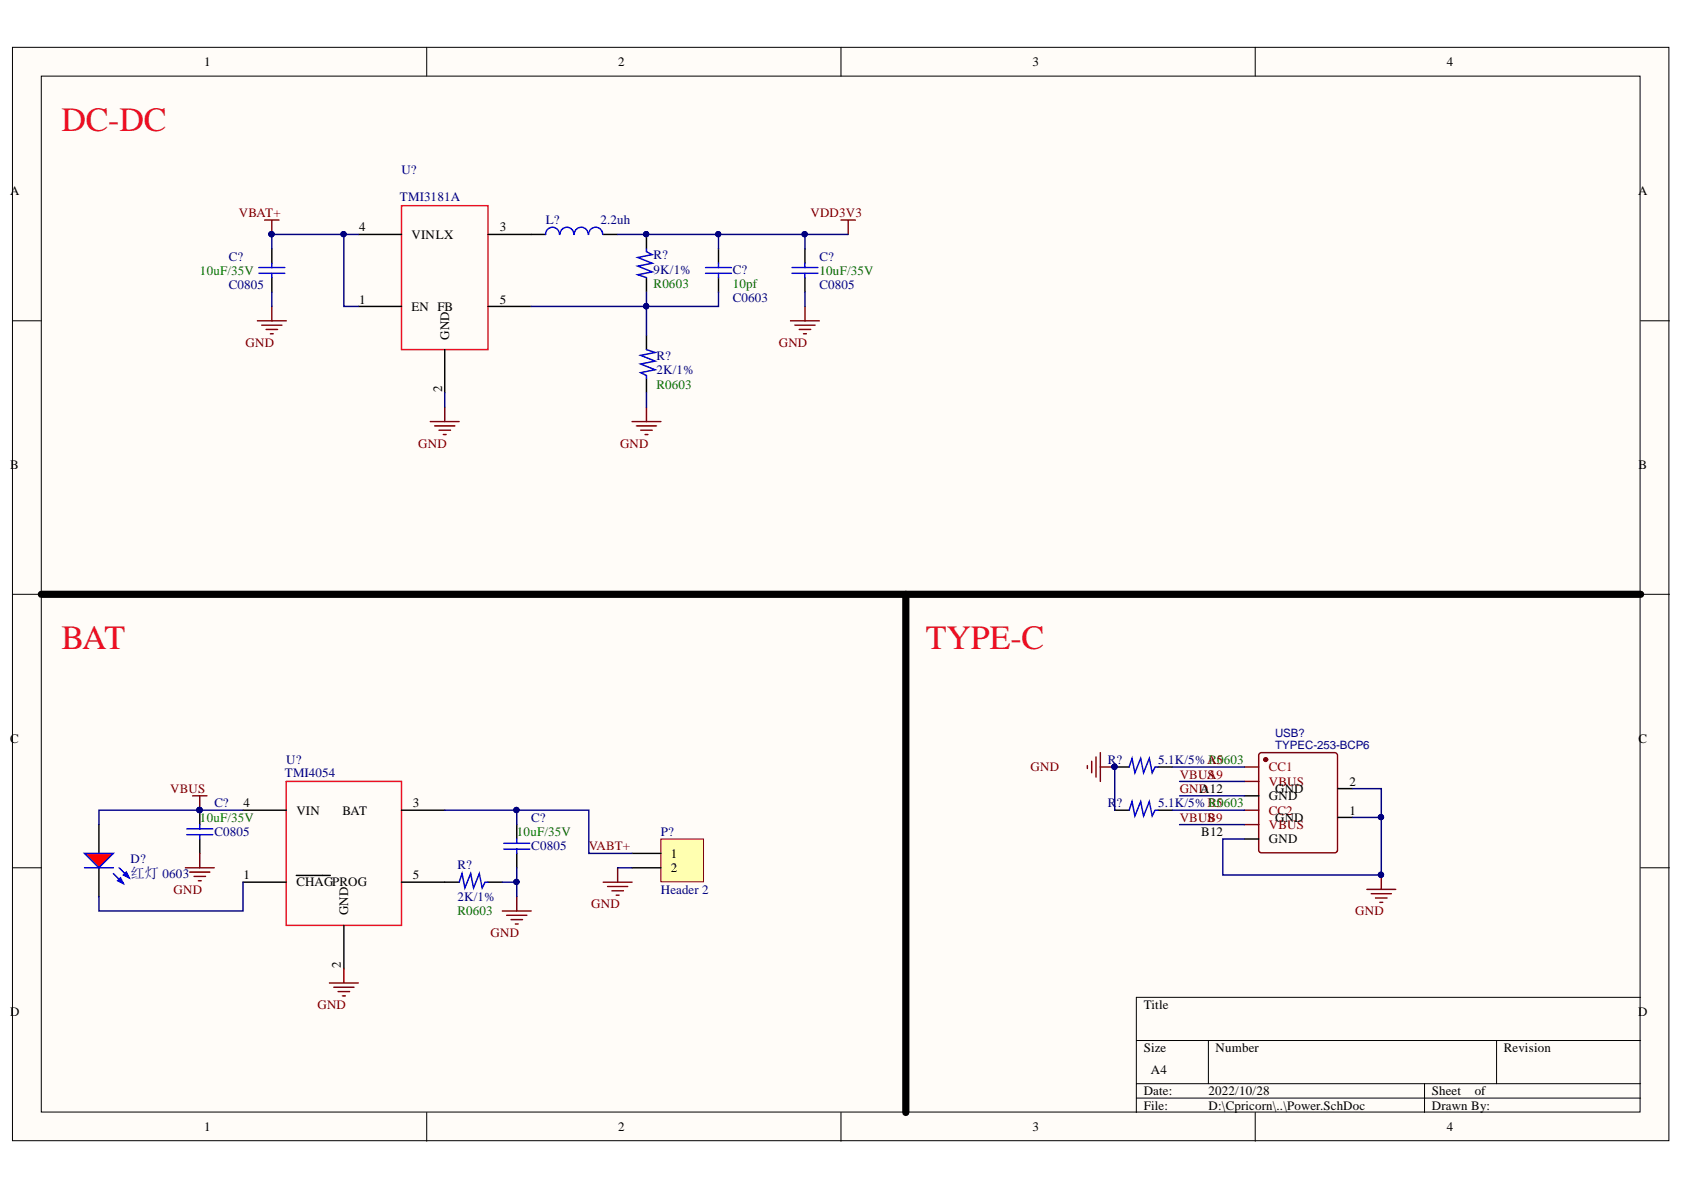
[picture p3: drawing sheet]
<svg xmlns="http://www.w3.org/2000/svg" width="297mm" height="210mm" viewBox="0 0 297 210" stroke-linecap="round" stroke-linejoin="round" font-family="sans-serif">
<g fill="#fffcf8" stroke="#000" stroke-width=".18">
<path d="M2.2 8.3h292.2v192.9h-292.2z"/>
<path d="M7.3 13.4h282v182.8h-282z"/>
</g>
<g fill="none" stroke="#000" stroke-width=".18">
<path d="M75.3 8.3v5.1M148.3 8.3v5.1M221.4 8.3v5.1M2.2 56.6h5.1M289.4 56.6h5.1M2.2 104.8h5.1M289.4 104.8h5.1M2.2 153.1h5.1M289.4 153.1h5.1M289.4 175.9h-89v20.3M75.3 196.2v5.1M148.3 196.2v5.1"/>
<path d="M200.4 183.5h89M200.4 191.2h89M200.4 193.7h89M213.1 183.5v7.7M221.4 196.2v5.1M251.3 191.2v5M264 183.5v7.7"/>
</g>
<g fill="none" stroke="#000" stroke-width=".25">
<path d="M47.9 43.9v2.5M47.9 49v2.5M63.2 41.4h7.6M63.2 54.1h7.6M86.1 41.4h10.1M86.1 54.1h7.6M106.4 41.4h2.5M114 49v2.5M114 59.1v2.6M126.7 43.9v2.5M126.7 49v2.5M142 43.9v2.5"/>
<path d="M142 49v2.5M78.4 61.7v7.6M114 66.7v2.6M17.4 145.5v5M17.4 153.1v5M35.2 148v2.5M42.9 142.9h7.6M42.9 155.6h7.6M52.3 154.4h1.3M53.7 154.4h1.5M55.3 154.4h3M70.8 142.9h7.6"/>
<path d="M70.8 155.6h7.6M60.7 163.2v7.6"/>
</g>
<g fill="none" stroke="#00f" stroke-width=".25">
<path d="M45.7 48.2h4.5M45.7 47.2h4.5M47.9 46.4v.8M47.9 48.2v.8M98.7 41.4a1.22 1.22 0 0 0-1.2-1.3 1.22 1.22 0 0 0-1.3 1.3M101.2 41.4a1.22 1.22 0 0 0-1.2-1.3 1.22 1.22 0 0 0-1.2 1.3M103.8 41.4a1.23 1.23 0 0 0-1.3-1.3 1.23 1.23 0 0 0-1.2 1.3M106.3 41.4a1.23 1.23 0 0 0-1.2-1.3 1.23 1.23 0 0 0-1.3 1.3M124.4 48.2h4.6M124.4 47.2h4.6M126.7 46.4v.8M126.7 48.2v.8"/>
<path d="M139.7 48.2h4.6M139.7 47.2h4.6M142 46.4v.8M142 48.2v.8M33 147.2h4.5M33 146.2h4.5M35.2 147.2v.8"/>
</g>
<path d="M114 43.9v.5l1 .5-2.5 .5 2.5 1-2.5 .5 2.5 1.1-2.5 .5 1.5 .5M114 61.7l1.6 .5-2.6 .5 2.6 1-2.6 .5 2.6 1-2.6 .5 1 .5v.5" fill="none" stroke="#0000bf" stroke-width=".25"/>
<path d="M70.8 36.3h15.3v25.4h-15.3zM50.5 137.8h20.3v25.4h-20.3z" fill="none" stroke="#ee0e22" stroke-width=".25"/>
<g fill="none" stroke="#800000" stroke-width=".25">
<path d="M46.7 38.8h2.5M47.9 38.8v2.6M148.3 38.8h2.6M149.6 38.8v2.6M45.4 56.6h5.1M46.2 57.4h3.5M46.9 58.1h2.1M47.7 58.9h.5M47.9 54.1v2.5M75.9 74.4h5.1M76.7 75.1h3.5M77.4 75.9h2.1"/>
<path d="M78.2 76.6h.5M78.4 71.8v2.6M111.5 74.4h5.1M112.2 75.1h3.6M113 75.9h2M113.8 76.6h.5M114 71.8v2.6M32.7 153.1h5.1M33.5 153.8h3.5M34 140.4h2.5M34.2 154.6h2.1M35 155.4h.5"/>
<path d="M35.2 140.4v2.5M35.2 150.5v2.6"/>
</g>
<circle cx="47.9" cy="41.3" r=".46" fill="#000080" stroke="#000080" stroke-width=".18"/>
<path d="M7.3 104.8h282.1" fill="none" stroke="#000" stroke-width="1.3"/>
<path d="M14.9 150.5h5.1l-2.6 2.6z" fill="#f00"/>
<path d="M14.9 150.5h5.1l-2.6 2.6zM20 154.1l1.8 1.8M21 153.1l1.8 1.7" fill="none" stroke="#00f" stroke-width=".25"/>
<path d="M20.8 155.4l.5-.6 .5 1.1z" fill="#00f"/>
<path d="M20.8 155.4l.5-.6 .5 1.1z" fill="none" stroke="#00f" stroke-width=".25"/>
<path d="M21.8 154.3l.5-.5 .5 1z" fill="#00f"/>
<path d="M14.9 153.1h5.1M21.8 154.3l.5-.5 .5 1zM88.9 149.8h4.5M88.9 148.8h4.5M91.2 148v.8M91.2 149.8v.7" fill="none" stroke="#00f" stroke-width=".25"/>
<path d="M91.2 145.5v2.5M91.2 150.5v2.6" fill="none" stroke="#000" stroke-width=".25"/>
<path d="M116.6 148h7.5v7.5h-7.5z" fill="#ffffb0" stroke="#800000" stroke-width=".18"/>
<path d="M204.3 135.3h2.5M236 139.1h2.6M78.4 155.6h2.6M86.1 155.6h2.5M111.5 150.5h5.1M111.5 153.1h5.1M196.6 142.9h2.6M204.3 142.9h2.5M219.5 140.4h2.5M219.5 148h2.5M236 144.2h2.6" fill="none" stroke="#000" stroke-width=".25"/>
<g fill="none" stroke="#800000" stroke-width=".25">
<path d="M139.4 56.6h5.1M140.2 57.4h3.6M141 58.1h2M141.7 58.9h.5M142 54.1v2.5M191.8 135v.5M192.6 134.3v2M193.3 133.5v3.6M194.1 132.8v5M194.1 135.3h2.5M91.2 158.1v2.6M106.4 155.6h5.1"/>
<path d="M107.2 156.4h3.5M107.9 157.1h2.1M108.7 157.9h.5M108.9 153.1v2.5M241.1 156.9h5.1M241.9 157.6h3.5M242.6 158.4h2.1M243.4 159.2h.5M243.6 154.3v2.6M58.1 173.4h5.1M58.9 174.1h3.5M59.6 174.9h2.1"/>
<path d="M60.4 175.7h.5M60.7 170.8v2.6M88.6 160.7h5.1M89.4 161.4h3.5M90.1 162.2h2.1M90.9 163h.5"/>
</g>
<path d="M199.2 135.3l.5-1.5 .5 2.5 1-2.5 .5 2.5 1-2.5 .5 2.5 .5-1h.6M81 155.6l.5-1.5 .5 2.5 1-2.5 .5 2.5 1-2.5 .6 2.5 .5-1h.5M199.2 142.9l.5-1.5 .5 2.5 1-2.5 .5 2.5 1-2.5 .5 2.5 .5-1h.6" fill="none" stroke="#0000bf" stroke-width=".25"/>
<path d="M219.5 135.3h2.5M219.5 137.8h2.5M222.1 133l.4-.2h12.9l.5 .2v16.9l-.2 .5h-13.2l-.4-.2zM219.5 142.9h2.5M219.5 145.5h2.5" fill="none" stroke="#800" stroke-width=".25"/>
<circle cx="223.3" cy="134" r=".34" fill="#800" stroke="#800" stroke-width=".25"/>
<g fill="#000080" stroke="#000080" stroke-width=".18">
<circle cx="243.6" cy="154.3" r=".47"/>
<circle cx="47.9" cy="41.3" r=".46"/>
<circle cx="114" cy="54" r=".46"/>
<circle cx="126.7" cy="41.3" r=".46"/>
<circle cx="60.6" cy="41.3" r=".46"/>
<circle cx="141.9" cy="41.3" r=".46"/>
<circle cx="91.1" cy="142.9" r=".47"/>
<circle cx="91.1" cy="155.6" r=".46"/>
<circle cx="243.6" cy="144.1" r=".46"/>
</g>
<path d="M159.8 104.8v91.4" fill="none" stroke="#000" stroke-width="1.3"/>
<g fill="none" stroke="#000080" stroke-width=".25">
<path d="M47.9 51.5v2.6M60.7 41.4v12.7h2.5M63.2 41.4h-15.3v2.5M108.9 41.4h40.7M114 51.5v7.6M126.7 51.5v2.6h-33M126.7 41.4v2.5M142 41.4v2.5M142 51.5v2.6M78.4 69.3v2.5M114 69.3v2.5M196.6 135.3v7.6"/>
<path d="M206.8 135.3h12.7M208.1 137.8h11.4M238.6 139.1h5v15.2h-27.9v-6.3h3.8M42.9 142.9h-25.5v2.6M42.9 155.6v5.1h-25.5v-2.6M78.4 142.9h25.5v7.6h7.6M88.6 155.6h2.6M91.2 153.1v5M91.2 142.9v2.6M108.9 153.1h2.6M206.8 142.9h12.7M208.1 140.4h11.4"/>
<path d="M208.1 145.5h11.4M238.6 144.2h5"/>
</g>
<g font-size="6" fill="#ee0e22">
<text x="10.8" y="23.1">DC-DC</text>
<text x="10.8" y="114.4">BAT</text>
<text x="163.3" y="114.4">TYPE-C</text>
</g>
<g font-size="3.5" fill="#000080">
<text x="113.2" y="43.4">PIR?02</text>
<text x="34.2" y="145">PIC?01</text>
</g>
<text font-size="2.5" fill="#000080" x="23" y="154.8">红灯 0603</text>
<g font-size="2.3">
<text x="36" y="11.7">1</text>
<text x="109" y="11.7">2</text>
<text x="182.1" y="11.7">3</text>
<text x="255.2" y="11.7">4</text>
<text x="1.8" y="34.5">A</text>
<text x="288.9" y="34.5">A</text>
<text x="63.4" y="40.8">4</text>
<text x="88.1" y="40.8">3</text>
<text x="72.6" y="42.1">VINLX</text>
<text x="63.4" y="53.6">1</text>
<text x="88.1" y="53.6">5</text>
<text x="72.6" y="54.8">EN FB</text>
<text x="79.3" y="59.9" transform="rotate(-90 79.3 59.9)">GND</text>
<text x="78" y="69.1" transform="rotate(-90 78 69.1)">2</text>
<text x="1.8" y="82.7">B</text>
<text x="289" y="82.7">B</text>
<text x="1.8" y="131">C</text>
<text x="289" y="131">C</text>
<text x="43" y="142.4">4</text>
<text x="52.3" y="143.7">VIN</text>
<text x="60.4" y="143.7">BAT</text>
<text x="72.8" y="142.4">3</text>
<text x="211.7" y="139.9">A12</text>
<text x="223.8" y="141.1">GND</text>
<text x="224.9" y="139.9">GND</text>
<text x="238" y="143.7">1</text>
<text x="238" y="138.6">2</text>
<text x="211.9" y="147.5">B12</text>
<text x="223.8" y="148.7">GND</text>
<text x="224.9" y="144.9">GND</text>
<text x="43" y="155.1">1</text>
<text x="72.8" y="155.1">5</text>
<text x="118.3" y="151.3">1</text>
<text x="118.3" y="153.8">2</text>
<text x="52.3" y="156.3">CHAGPROG</text>
<text x="61.4" y="161.4" transform="rotate(-90 61.4 161.4)">GND</text>
<text x="60.1" y="170.7" transform="rotate(-90 60.1 170.7)">2</text>
<text x="1.8" y="179.3">D</text>
<text x="201.7" y="178">Title</text>
<text x="288.9" y="179.3">D</text>
<text x="201.7" y="185.6">Size</text>
<text x="214.4" y="185.6">Number</text>
<text x="265.3" y="185.6">Revision</text>
<text x="203" y="189.4">A4</text>
<text x="201.7" y="193.2">Date:</text>
<text x="201.7" y="195.7">File:</text>
<text x="213.2" y="193.2">2022/10/28</text>
<text x="213.2" y="195.7">D:\Cpricorn\..\Power.SchDoc</text>
<text x="252.6" y="193.2">Sheet</text>
<text x="252.6" y="195.7">Drawn By:</text>
<text x="260.1" y="193.2">of</text>
<text x="36" y="199.5">1</text>
<text x="109" y="199.5">2</text>
<text x="182.1" y="199.5">3</text>
<text x="255.2" y="199.5">4</text>
</g>
<g font-size="2.3" fill="#000080">
<text x="70.5" y="35.5">TMI3181A</text>
<text x="70.8" y="30.7">U?</text>
<text x="96.3" y="39.6">L?</text>
<text x="105.9" y="39.6">2.2uh</text>
<text x="40.3" y="46">C?</text>
<text x="115.3" y="45.7">R?</text>
<text x="144.6" y="46">C?</text>
<text x="40.3" y="51">C0805</text>
<text x="115.3" y="48.3">9K/1%</text>
<text x="129.2" y="53.3">C0603</text>
<text x="129.2" y="48.3">C?</text>
<text x="144.6" y="51">C0805</text>
<text x="115.8" y="63.5">R?</text>
<text x="115.8" y="66">2K/1%</text>
<text x="50.2" y="137.1">TMI4054</text>
<text x="50.5" y="134.8">U?</text>
<text x="195.4" y="134.8">R?</text>
<text x="204.3" y="134.8">5.1K/5%A5</text>
<text x="37.8" y="142.4">C?</text>
<text x="195.4" y="142.4">R?</text>
<text x="204.3" y="142.4">5.1K/5%B5</text>
<text x="37.8" y="147.5">C0805</text>
<text x="93.7" y="144.9">C?</text>
<text x="116.6" y="147.5">P?</text>
<text x="23" y="152.3">D?</text>
<text x="80.7" y="153.3">R?</text>
<text x="93.7" y="150">C0805</text>
<text x="80.7" y="158.9">2K/1%</text>
<text x="116.6" y="157.6">Header 2</text>
</g>
<g font-size="2.3" fill="#800000">
<text x="42.1" y="38.3">VBAT+</text>
<text x="142.9" y="38.3">VDD3V3</text>
<text x="43.3" y="61.2">GND</text>
<text x="137.4" y="61.2">GND</text>
<text x="73.8" y="78.9">GND</text>
<text x="109.4" y="78.9">GND</text>
<text x="181.8" y="136.1">GND</text>
<text x="208.1" y="137.3">VBUA9</text>
<text x="213" y="137.3">S</text>
<text x="30" y="139.9">VBUS</text>
<text x="208.1" y="139.9">GND</text>
<text x="208.1" y="144.9">VBUB9</text>
<text x="213" y="144.9">S</text>
<text x="103.9" y="150">VABT+</text>
<text x="30.6" y="157.6">GND</text>
<text x="104.3" y="160.2">GND</text>
<text x="239" y="161.4">GND</text>
<text x="86.5" y="165.3">GND</text>
<text x="56" y="178">GND</text>
</g>
<g font-size="2.3" fill="#008000">
<text x="35.3" y="48.5">10uF/35V</text>
<text x="115.3" y="50.8">R0603</text>
<text x="129.2" y="50.8">10pf</text>
<text x="144.6" y="48.5">10uF/35V</text>
<text x="115.8" y="68.5">R0603</text>
<text x="213.2" y="134.8">R0603</text>
<text x="213.2" y="142.4">R0603</text>
<text x="35.3" y="144.9">10uF/35V</text>
<text x="91.2" y="147.5">10uF/35V</text>
<text x="80.7" y="161.4">R0603</text>
</g>
<g font-size="2.3" fill="#800">
<text x="223.8" y="136.1">CC1</text>
<text x="223.8" y="138.6">VBUS</text>
<text x="223.8" y="143.7">CC2</text>
<text x="223.8" y="146.2">VBUS</text>
</g>
<g font-size="2" fill="#000080">
<text x="224.9" y="130">USB?</text>
<text x="224.9" y="132.2">TYPEC-253-BCP6</text>
</g>
<text font-size="1.8" fill="#000080" x="196.1" y="135.6">PIR?01</text>
</svg>
